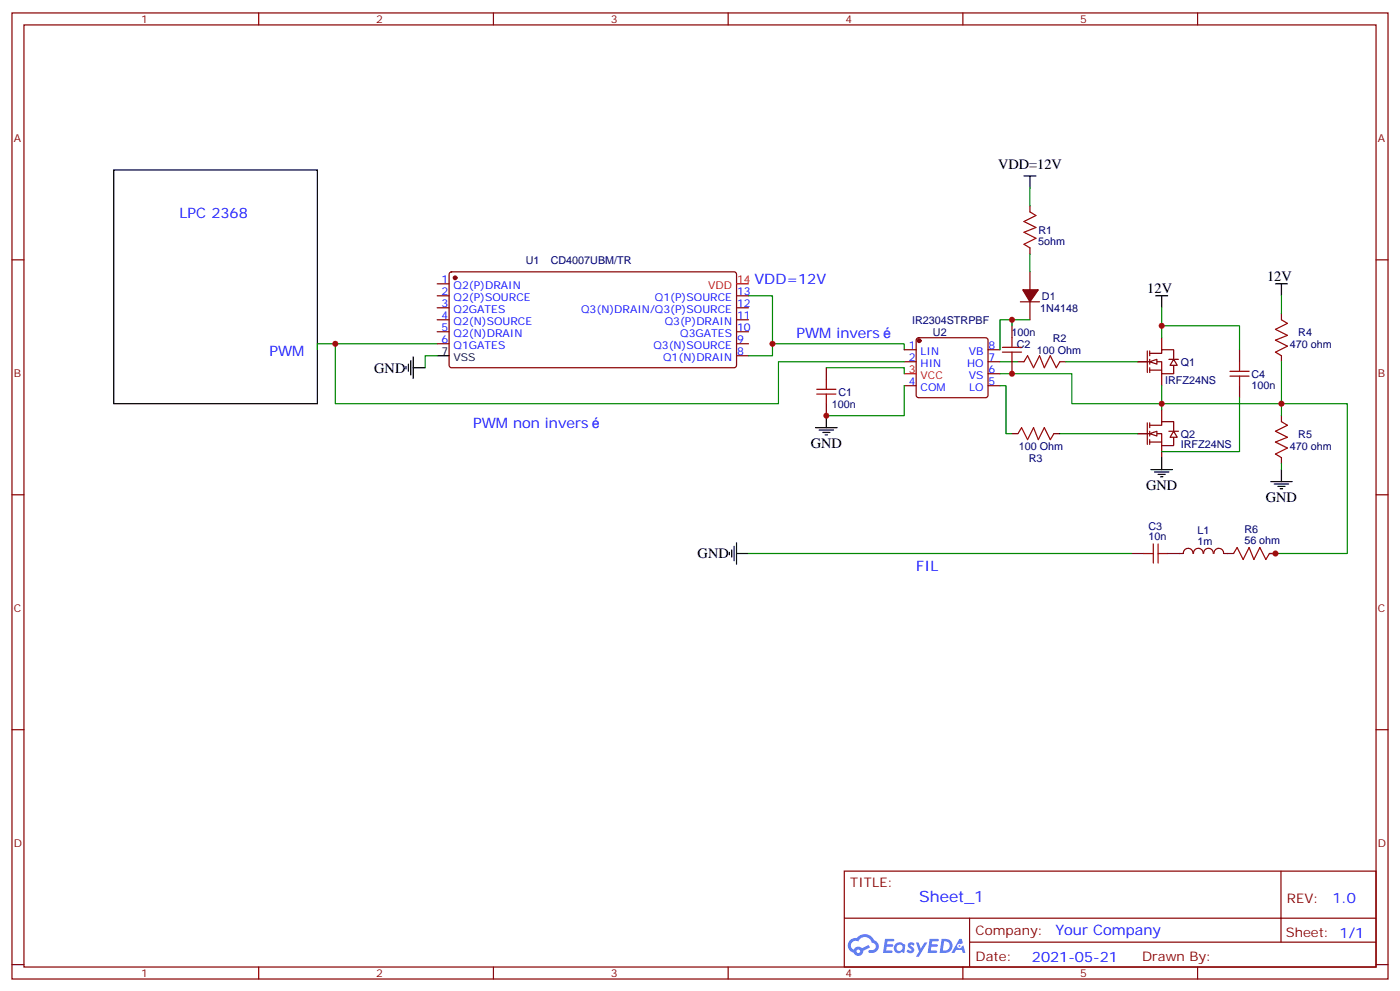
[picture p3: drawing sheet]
<svg xmlns="http://www.w3.org/2000/svg" width="412mm" height="292mm" viewBox="0 0 412 292" stroke-linecap="round" stroke-linejoin="round" font-family="sans-serif">
<g fill="none" stroke="#870000" stroke-width=".35">
<path d="M3.5 3.8h405.4v284.3h-405.4zM7.1 7.3h398.2v277.3h-398.2zM76.2 3.8v3.5M145.3 3.8v3.5M214.5 3.8v3.5M283.6 3.8v3.5M352.8 3.8v3.5M3.5 76.5h3.6M405.3 76.5h3.6M3.5 145.6h3.6M405.3 145.6h3.6M3.5 214.8h3.6"/>
<path d="M405.3 214.8h3.6M248.7 256.4h156.6v28.2h-156.6zM377.3 256.4v20.9M248.7 270.2h156.5M285.6 277.3h119.6M285.6 270.2v14.2M3.5 283.9h3.6M76.2 284.6v3.5M145.3 284.6v3.5M214.5 284.6v3.5M283.6 284.6v3.5M352.8 284.6v3.5"/>
<path d="M405.3 283.9h3.6"/>
</g>
<g fill="#5487ff">
<path d="M267.7 277.6a1.22 1.22 0 0 1 1.7 .2l-.4 .6a.47 .47 0 0 0-.3-.4 .47 .47 0 0 0-.5 .2l.1 .2a1.14 1.14 0 0 1 .8 1.8 1.14 1.14 0 0 1-1.9 0l-.2-.2 .5-.6 .7 .5a.29 .29 0 0 0 .3-.3 .29 .29 0 0 0-.2-.3 1.04 1.04 0 0 1-.6-1.7z"/>
<path d="M260.7 276.3h2.4l.3 .2-.2 .5-1.8 .1-.1 .8h1.5l.3 .4-.3 .4h-1.6l-.2 1.1h1.7l.2 .3-.2 .3-2.6 .1z"/>
<path d="M273.8 276.3h2.4l.3 .2-.1 .5-1.8 .1-.2 .8h1.6l.3 .4-.4 .4h-1.6l-.1 1.1h1.7l.2 .3-.2 .3-2.6 .1z"/>
<path d="M282.6 276.3h.7l.3 1.3-.6 .3a.69 .69 0 0 0-1 .3 .69 .69 0 0 0 .4 .9 .69 .69 0 0 0 .9-.6l.5-.2 .6 2.2h-.8l-.2-.9h-1.8l-.5 .9h-.8z"/>
<path d="M269.8 277.4h.8l.6 1.8 1.1-1.8h.9l-2.6 4.2h-.8l.9-1.5z"/>
<path d="M277.4 276.3l-.6 4.2h1.3a2.11 2.11 0 0 0 2.5-2.1 2.11 2.11 0 0 0-2.5-2.1zM278.1 277.1a1.39 1.39 0 0 1 1.7 1.4 1.39 1.39 0 0 1-1.8 1.3h-.3z"/>
<path d="M263.7 277.9a1.54 1.54 0 0 0-.1 2.2 1.54 1.54 0 0 0 2.2 .1l.6 .3 .3-2.3-.2-.3h-.4a1.49 1.49 0 0 0-2.4 0zM264 278.9a.94 .94 0 0 1 1.8 0 .94 .94 0 0 1-1.8 0z"/>
<path d="M250.4 276.7a2.18 2.18 0 0 0 1.1 3.7 1.44 1.44 0 0 0 1.6 .9 1.44 1.44 0 0 0 1.2-1.4l2-1.1-.5-.7-1.9 1a1.47 1.47 0 0 0-2.4 .4 1.39 1.39 0 0 1-.7-1.9 1.39 1.39 0 0 1 2-.5 2.12 2.12 0 0 1 2.2-1.3 2.12 2.12 0 0 1 1.9 1.7 1.14 1.14 0 0 1 1.1 1.4 1.14 1.14 0 0 1-1.7 .7 .43 .43 0 0 0-.5 .4 .43 .43 0 0 0 .4 .5 1.98 1.98 0 0 0 2.5-1.2 1.98 1.98 0 0 0-1.2-2.6 3.1 3.1 0 0 0-5.3-.6l-.9 .1zM252.3 280a.55 .55 0 0 1 1.1 0 .55 .55 0 0 1-1.1 0z"/>
<circle cx="282.6" cy="278.4" r=".26"/>
</g>
<g fill="none" stroke="#000" stroke-width=".35">
<path d="M33.5 50h60v68.8h-60zM301.6 51.8h3.6M303.4 51.8v3.5M119.6 107.9v.7M120.3 107.2v2.1M121 106.1v4.2M121.7 108.2h3.5M121.7 105.1v6.3M128.8 104.7h3.5M240.2 125.9h6.4M241.3 126.6h4.2M242.4 127.3h2.1"/>
<path d="M243.1 128h.7M243.4 122.3v3.6"/>
</g>
<path d="M303.4 55.3v5.3M220.5 87.1h7v17.6h-7M303.4 94.1h-8.8v8.8M98.8 101.2v17.6h130.5v-12.3h37M128.8 101.2h-35.3v1.7M128.8 104.7h-3.6v3.5M227.5 101.2h38.8v1.7M243.4 108.2h22.9v1.8M266.3 113.5v8.8h-22.9" fill="none" stroke="#008700" stroke-width=".35"/>
<g fill="none" stroke="#870000" stroke-width=".35">
<path d="M303.4 60.6v1.8M303.4 73v1.7M128.8 83.5h3.5M128.8 87.1h3.5M128.8 90.6h3.5M128.8 94.1h3.5M128.8 97.6h3.5M132.5 80.2l.5-.2 83.5 .1 .5 .6-.1 27.1-.6 .4h-83.6l-.4-.7v-26.8zM217 87.1h3.5M217 90.6h3.5M217 94.1h3.5M217 97.6h3.5"/>
<path d="M270.1 99.6l.5-.2h19.7l.5 .2 .2 .5v16.2l-.2 .5-.5 .3h-19.7l-.5-.3-.2-.5v-16.2zM300.6 88.8h5.6M303.4 80v5.3M303.4 88.8v5.3M342.2 99.4v3.5M128.8 101.2h3.5M217 101.2h3.5M217 104.7h3.5M243.4 108.2v3.6M243.4 118.8v3.5M266.3 102.9h3.6M266.3 106.5h3.6"/>
<path d="M266.3 113.5h3.6M291 102.9h3.6M291 106.5h3.6M291 113.5h3.6M291 110h3.6M335.1 106.5h7.1v3.5h3.5v-2.5M338 103.3v6.3M338.7 104h3.5v-1.1h3.5v2.9M338.7 103.3v1.4M338.7 105.8v1.4M338.7 108.2v1.4M338.7 108.9h3.5"/>
<path d="M342.2 110v3.5M344.3 105.8h2.8"/>
</g>
<g fill="#870000" stroke="#870000" stroke-width=".35">
<path d="M301.3 85.3h4.6l-2.5 3.5z"/>
<circle cx="134.1" cy="81.8" r=".53"/>
<circle cx="270.8" cy="100.3" r=".53"/>
</g>
<path d="M217 83.5h3.5M266.3 110h3.6" fill="none" stroke="#f00" stroke-width=".35"/>
<path d="M303.4 62.4l1.8 1-3.6 1.8 3.6 1.8-3.6 1.4 3.6 1.7-3.6 1.8 1.8 1.1M240.6 116h5.6M240.6 114.6h5.6M243.4 111.8v2.8M243.4 116v2.8" fill="none" stroke="#a10000" stroke-width=".35"/>
<g fill="#fff" stroke="#870000" stroke-width=".35">
<path d="M345.7 105.8l1.1 1.7h-2.1z"/>
<path d="M338.7 106.5l2.1-.7v1.4z"/>
</g>
<path d="M340.4 87.1h3.6M342.2 87.1v3.5" fill="none" stroke="#000" stroke-width=".35"/>
<path d="M342.2 90.6v8.8M294.6 113.5h1.7v14.1h1.8M294.6 106.5h5.3M314 106.5h21.1" fill="none" stroke="#008700" stroke-width=".35"/>
<path d="M301.6 106.5l1.1-1.8 1.7 3.5 1.8-3.5 1.4 3.5 1.8-3.5 1.7 3.5 1.1-1.7M299.9 127.6l1-1.7 1.8 3.5 1.7-3.5 1.5 3.5 1.7-3.5 1.8 3.5 1-1.8" fill="none" stroke="#a10000" stroke-width=".35"/>
<g fill="none" stroke="#870000" stroke-width=".35">
<path d="M299.9 106.5h1.7M312.2 106.5h1.8M298.1 127.6h1.8M310.4 127.6h1.8M335.1 127.6h7.1v3.6h3.5v-2.5M338 124.5v6.3M338.7 125.2h3.5v-1.1h3.5v2.8M338.7 124.5v1.4M338.7 126.9v1.4M338.7 129.4v1.4M338.7 130.1h3.5M342.2 120.6v3.5"/>
<path d="M342.2 131.2v3.5M344.3 126.9h2.8"/>
</g>
<g fill="#fff" stroke="#870000" stroke-width=".35">
<path d="M345.7 126.9l1.1 1.8h-2.1z"/>
<path d="M338.7 127.6l2.1-.7v1.4z"/>
</g>
<path d="M303.4 74.7v5.3M298.1 94.1v1.8M342.2 95.9h22.9v7M377.5 87.1v5.3M294.6 110h21.1v8.8h81.2v44.1h-23M342.2 113.5v7.1M365.1 117.1v15.8h-22.9M377.5 106.5v15.8M312.2 127.6h22.9M377.5 136.5v1.7M220.5 162.9h112.9" fill="none" stroke="#008700" stroke-width=".35"/>
<g fill="none" stroke="#a10000" stroke-width=".35">
<path d="M298.1 99.4v2.8M377.5 94.1l1.7 1.1-3.5 1.7 3.5 1.8-3.5 1.4 3.5 1.8-3.5 1.7 1.8 1.1M295.3 103.6h5.6M295.3 102.2h5.6M298.1 103.6v2.9M362.3 110.7h5.6M362.3 109.3h5.6M365.1 106.5v2.8M365.1 110.7v2.8M377.5 124.1l1.7 1.1-3.5 1.7 3.5 1.8-3.5 1.4 3.5 1.8-3.5 1.7 1.8 1.1M336.9 162.9h2.8M339.7 160.1v5.6"/>
<path d="M341.1 162.9h2.9M341.1 160.1v5.6M363.4 162.9l1-1.8 1.8 3.6 1.7-3.6 1.5 3.6 1.7-3.6 1.8 3.6 1-1.8"/>
</g>
<g fill="none" stroke="#870000" stroke-width=".35">
<path d="M298.1 95.9v3.5M377.5 92.4v1.7M298.1 106.5v3.5M365.1 102.9v3.6M365.1 113.5v3.6M377.5 104.7v1.8M377.5 122.3v1.8M377.5 134.7v1.8M333.4 162.9h3.5M351.4 162.9a1.41 1.41 0 0 0-1.4-1.5 1.41 1.41 0 0 0-1.4 1.5h-4.6M351.6 162.9a1.41 1.41 0 0 1 1.4-1.5 1.41 1.41 0 0 1 1.4 1.5M354.6 162.9a1.41 1.41 0 0 1 1.4-1.5 1.41 1.41 0 0 1 1.4 1.5"/>
<path d="M357.6 162.9a1.41 1.41 0 0 1 1.4-1.5 1.41 1.41 0 0 1 1.4 1.5M360.5 162.9h2.9M373.9 162.9h1.8"/>
</g>
<g fill="none" stroke="#000" stroke-width=".35">
<path d="M375.7 83.5h3.5M377.5 83.5v3.6M339 138.2h6.4M340.1 138.9h4.2M341.1 139.6h2.2M342.2 134.7v3.5M377.5 138.2v3.5M217 159.7v6.4M341.8 140.3h.7M374.3 141.7h6.3M375.4 142.5h4.2M376.4 143.2h2.1"/>
<path d="M377.1 143.9h.7M214.8 162.6v.7M215.5 161.9v2.1M216.3 160.8v4.2M217 162.9h3.5"/>
</g>
<g fill="#c00">
<circle cx="98.8" cy="101.2" r=".88"/>
<circle cx="227.5" cy="101.2" r=".88"/>
<circle cx="342.2" cy="118.8" r=".88"/>
<circle cx="298.1" cy="110" r=".88"/>
<circle cx="298.1" cy="94.1" r=".88"/>
<circle cx="243.4" cy="122.3" r=".88"/>
<circle cx="377.5" cy="118.8" r=".88"/>
<circle cx="375.7" cy="162.9" r=".88"/>
<circle cx="342.2" cy="95.9" r=".88"/>
</g>
<text font-size="4.6" fill="#00f" x="270.8" y="265.4">Sheet_1</text>
<g font-size="4.2">
<text x="294" y="49.6">VDD=12V</text>
<text x="373.2" y="82.8">12V</text>
<text x="338" y="86.4">12V</text>
<text x="110.3" y="109.6">GND</text>
<text x="238.8" y="131.9">GND</text>
<text x="337.6" y="144.2">GND</text>
<text x="372.9" y="147.7">GND</text>
<text x="205.5" y="164.3">GND</text>
</g>
<g font-size="4.2" fill="#00f">
<text x="52.9" y="64.1">LPC 2368</text>
<text x="222.2" y="83.5">VDD=12V</text>
<text x="234.6" y="99.4">PWM invers</text>
<text x="79.4" y="104.7">PWM</text>
<text x="139.3" y="125.9">PWM non invers</text>
<text x="269.9" y="168.2">FIL</text>
<text x="392.5" y="265.7">1.0</text>
<text x="310.9" y="275.2">Your Company</text>
<text x="304" y="283">2021-05-21</text>
</g>
<g font-size="3.9" fill="#800">
<text x="250.5" y="261">TITLE:</text>
<text x="379.1" y="265.7">REV:</text>
<text x="287.4" y="275.2">Company:</text>
<text x="378.7" y="275.8">Sheet: 1/1</text>
<text x="287.4" y="282.9">Date:</text>
<text x="336.4" y="282.9">Drawn By:</text>
</g>
<g font-size="3.2" fill="#800">
<text x="41.6" y="6.8">1</text>
<text x="110.8" y="6.8">2</text>
<text x="179.9" y="6.8">3</text>
<text x="249.1" y="6.8">4</text>
<text x="318.2" y="6.8">5</text>
<text x="4.1" y="41.9">A</text>
<text x="405.9" y="41.9">A</text>
<text x="4.1" y="111.1">B</text>
<text x="405.9" y="111.1">B</text>
<text x="4.1" y="180.2">C</text>
<text x="405.9" y="180.2">C</text>
<text x="4.1" y="249.3">D</text>
<text x="405.9" y="249.3">D</text>
<text x="41.6" y="287.6">1</text>
<text x="110.8" y="287.6">2</text>
<text x="179.9" y="287.6">3</text>
<text x="249.1" y="287.6">4</text>
<text x="318.2" y="287.6">5</text>
</g>
<g font-size="3.2" fill="#000080">
<text x="305.9" y="68.8">R1</text>
<text x="154.9" y="77.6">U1</text>
<text x="162.2" y="77.6">CD4007UBM/TR</text>
<text x="305.9" y="72">5ohm</text>
<text x="306.9" y="88.2">D1</text>
<text x="268.7" y="95.3">IR2304STRPBF</text>
<text x="306.4" y="91.7">1N4148</text>
<text x="274.8" y="98.8">U2</text>
<text x="298" y="98.8">100n</text>
<text x="310.1" y="100.6">R2</text>
<text x="382.4" y="98.8">R4</text>
<text x="299.5" y="102.3">C2</text>
<text x="305.4" y="104.1">100 Ohm</text>
<text x="347.8" y="107.6">Q1</text>
<text x="380" y="102.3">470 ohm</text>
<text x="343.2" y="112.9">IRFZ24NS</text>
<text x="368.7" y="111.1">C4</text>
<text x="245.1" y="120">100n</text>
<text x="246.9" y="116.4">C1</text>
<text x="368.7" y="114.3">100n</text>
<text x="347.8" y="132">IRFZ24NS</text>
<text x="347.8" y="128.8">Q2</text>
<text x="382.4" y="128.8">R5</text>
<text x="300.1" y="132.3">100 Ohm</text>
<text x="303.1" y="135.8">R3</text>
<text x="380" y="132.3">470 ohm</text>
<text x="338.3" y="155.9">C3</text>
<text x="338.3" y="159">10n</text>
<text x="352.7" y="160.3">1m</text>
<text x="352.7" y="157.2">L1</text>
<text x="366.5" y="160.1">56 ohm</text>
<text x="366.6" y="156.9">R6</text>
</g>
<g font-size="3.2" fill="#00f">
<text x="130.1" y="83.2">1</text>
<text x="130.1" y="86.7">2</text>
<text x="133.6" y="84.9">Q2(P)DRAIN</text>
<text x="133.6" y="88.5">Q2(P)SOURCE</text>
<text x="192.9" y="88.5">Q1(P)SOURCE</text>
<text x="217.1" y="86.7">13</text>
<text x="130.1" y="90.2">3</text>
<text x="130.1" y="93.8">4</text>
<text x="133.6" y="92">Q2GATES</text>
<text x="133.6" y="95.5">Q2(N)SOURCE</text>
<text x="171.2" y="92">Q3(N)DRAIN/Q3(P)SOURCE</text>
<text x="195.8" y="95.5">Q3(P)DRAIN</text>
<text x="217.1" y="93.8">11</text>
<text x="217.1" y="90.2">12</text>
<text x="130.1" y="97.3">5</text>
<text x="130.1" y="100.8">6</text>
<text x="133.6" y="99.1">Q2(N)DRAIN</text>
<text x="200.4" y="99.1">Q3GATES</text>
<text x="217.1" y="100.8">9</text>
<text x="217.1" y="97.3">10</text>
<text x="133.6" y="102.6">Q1GATES</text>
<text x="192.5" y="102.6">Q3(N)SOURCE</text>
<text x="195.4" y="106.1">Q1(N)DRAIN</text>
<text x="217.1" y="104.4">8</text>
<text x="267.7" y="102.6">1</text>
<text x="267.7" y="106.1">2</text>
<text x="271.2" y="104.4">LIN</text>
<text x="271.2" y="107.9">HIN</text>
<text x="284.9" y="107.9">HO</text>
<text x="285.4" y="104.4">VB</text>
<text x="291.2" y="106.1">7</text>
<text x="291.2" y="102.6">8</text>
<text x="267.7" y="113.2">4</text>
<text x="285.4" y="111.4">VS</text>
<text x="291.2" y="113.2">5</text>
<text x="291.2" y="109.6">6</text>
<text x="271.2" y="114.9">COM</text>
<text x="285.5" y="114.9">LO</text>
</g>
<g font-size="3.2" fill="#f00">
<text x="217.1" y="83.2">14</text>
<text x="208.6" y="84.9">VDD</text>
<text x="267.7" y="109.6">3</text>
<text x="271.2" y="111.4">VCC</text>
</g>
<g font-size="3.2">
<text x="130.1" y="104.4">7</text>
<text x="133.6" y="106.1">VSS</text>
</g>
</svg>
